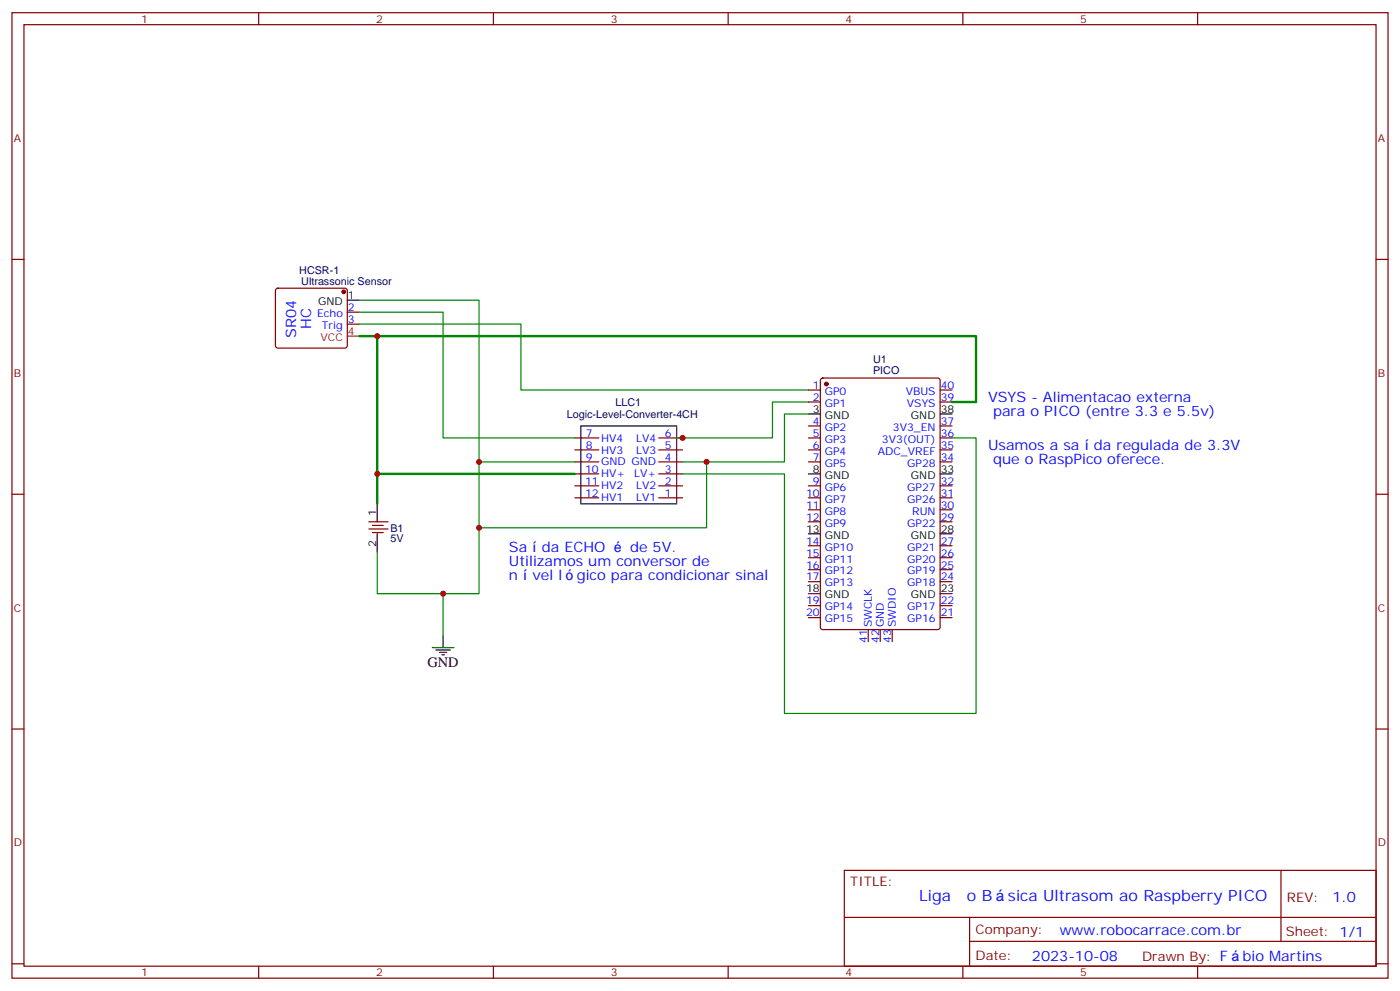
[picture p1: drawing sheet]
<svg xmlns="http://www.w3.org/2000/svg" width="412mm" height="292mm" viewBox="0 0 412 292" stroke-linecap="round" stroke-linejoin="round" font-family="sans-serif">
<g fill="none" stroke="#870000" stroke-width=".35">
<path d="M3.5 3.7h405.4v284.4h-405.4zM7.1 7.3h398.2v277.3h-398.2zM76.2 3.7v3.6M145.3 3.7v3.6M214.5 3.7v3.6M283.6 3.7v3.6M352.8 3.7v3.6M3.5 76.4h3.6M405.3 76.4h3.6M81.4 85.1l.4-.2h19.8l.5 .2 .2 .5v16.2l-.2 .5-.5 .2h-19.8l-.5-.2-.2-.5v-16.2zM102.3 91.9h3.5M102.3 95.5h3.5"/>
<path d="M238.1 114.9h3.6M238.1 118.4h3.6M241.9 111.5l.5-.2h33.8l.7 .5v72.9l-.4 .7h-34.1l-.7-.4v-73zM276.9 114.9h3.6M276.9 118.4h3.6M169.3 129h7.1M169.3 132.5h7.1M169.3 136h7.1M169.3 139.6h7.1M194 129h7.1M194 132.5h7.1M194 136h7.1"/>
<path d="M194 139.6h7.1M238.1 125.4h3.6M238.1 129h3.6M238.1 132.5h3.6M238.1 136h3.6M276.9 125.4h3.6M276.9 129h3.6M276.9 132.5h3.6M276.9 136h3.6M3.5 145.6h3.6M108.7 153.7h5.6M108.7 155.8h5.6"/>
<path d="M109.7 154.7h3.2M109.7 156.8h3.2M169.3 143.1h7.1M169.3 146.6h7.1M194 143.1h7.1M194 146.6h7.1M238.1 143.1h3.6M238.1 146.6h3.6M238.1 150.1h3.6M238.1 153.7h3.6M276.9 143.1h3.6M276.9 146.6h3.6"/>
<path d="M276.9 150.1h3.6M276.9 153.7h3.6M405.3 145.6h3.6M238.1 160.7h3.6M238.1 164.3h3.6M238.1 167.8h3.6M238.1 171.3h3.6M238.1 178.4h3.6M276.9 160.7h3.6M276.9 164.3h3.6M276.9 167.8h3.6M276.9 171.3h3.6"/>
<path d="M276.9 178.4h3.6M238.1 181.9h3.6M255.8 185.4v3.5M259.3 185.4v3.5M262.8 185.4v3.5M276.9 181.9h3.6M3.5 214.7h3.6M405.3 214.7h3.6M248.7 256.3h156.6v28.3h-156.6zM377.3 256.4v20.8M248.7 270.2h156.5M285.6 277.2h119.6"/>
<path d="M285.6 270.2v14.1M3.5 283.8h3.6M76.2 284.6v3.5M145.3 284.6v3.5M214.5 284.6v3.5M283.6 284.6v3.5M352.8 284.6v3.5M405.3 283.8h3.6"/>
</g>
<g fill="#870000" stroke="#870000" stroke-width=".35">
<circle cx="243.4" cy="113.1" r=".53"/>
<circle cx="101.2" cy="85.9" r=".53"/>
</g>
<g fill="none" stroke="#000" stroke-width=".35">
<path d="M102.3 88.4h3.5M171.1 125.4h28.2v23h-28.2zM238.1 121.9h3.6M238.1 139.6h3.6M276.9 121.9h3.6M276.9 139.6h3.6M111.1 148.4v5.3M111.1 157.2v5.3M238.1 157.2h3.6M276.9 157.2h3.6M238.1 174.8h3.6M276.9 174.8h3.6"/>
<path d="M127.4 190.7h6.3M128.4 191.4h4.2M129.5 192.1h2.1M130.2 192.8h.7M130.5 187.2v3.5"/>
</g>
<path d="M102.3 99h3.5" fill="none" stroke="#f00" stroke-width=".35"/>
<path d="M105.8 99h5.3v49.4M111.1 99h176.4v19.4h-7M111.1 139.6h58.2" fill="none" stroke="#008700" stroke-width=".71"/>
<path d="M105.8 88.4h35.3v86.4h-10.6M105.8 91.9h24.7v37.1h38.8M105.8 95.5h47.7v19.4h84.6M238.1 118.4h-10.6v10.6h-28.2M141.1 136h28.2M208.1 136v19.4h-67M238.1 121.9h-7v14.1h-30M280.5 129h7v81.1h-56.4v-70.5h-30M111.1 162.5v12.3h19.4v12.4" fill="none" stroke="#008700" stroke-width=".35"/>
<g fill="#c00">
<circle cx="201.1" cy="129" r=".88"/>
<circle cx="111.1" cy="139.6" r=".88"/>
<circle cx="130.5" cy="174.8" r=".88"/>
<circle cx="141.1" cy="136" r=".88"/>
<circle cx="111.1" cy="99" r=".88"/>
<circle cx="141.1" cy="155.4" r=".88"/>
<circle cx="208.1" cy="136" r=".88"/>
</g>
<g font-size="4.6" fill="#00f">
<text x="270.8" y="265.4">Liga</text>
<text x="284.8" y="265.4">o B</text>
<text x="296.9" y="265.4">sica Ultrasom ao Raspberry PICO</text>
</g>
<g font-size="4.2" fill="#00f">
<text x="87.2" y="99.6" transform="rotate(-90 87.2 99.6)">SR04</text>
<text x="91.6" y="96.8" transform="rotate(-90 91.6 96.8)">HC</text>
<text x="291" y="118.4">VSYS - Alimentacao externa</text>
<text x="292.5" y="122.6">para o PICO (entre 3.3 e 5.5v)</text>
<text x="291" y="132.5">Usamos a sa</text>
<text x="292.5" y="136.7">que o RaspPico oferece.</text>
<text x="322.2" y="132.5">da regulada de 3.3V</text>
<text x="149.9" y="162.5">Sa</text>
<text x="149.9" y="166.7">Utilizamos um conversor de</text>
<text x="159.6" y="162.5">da ECHO</text>
<text x="185.6" y="162.5">de 5V.</text>
<text x="149.9" y="171">n</text>
<text x="156.8" y="171">vel l</text>
<text x="169.9" y="171">gico para condicionar sinal</text>
<text x="392.5" y="265.6">1.0</text>
<text x="312.2" y="275.4">www.robocarrace.com.br</text>
<text x="304" y="283">2023-10-08</text>
<text x="366" y="282.9">bio Martins</text>
</g>
<text font-size="4.2" x="125.9" y="196.4">GND</text>
<g font-size="3.9" fill="#800">
<text x="250.5" y="260.9">TITLE:</text>
<text x="379.1" y="265.6">REV:</text>
<text x="287.4" y="275.1">Company:</text>
<text x="378.7" y="275.7">Sheet: 1/1</text>
<text x="287.4" y="282.8">Date:</text>
<text x="336.4" y="282.9">Drawn By: F</text>
</g>
<g font-size="3.2" fill="#800">
<text x="41.6" y="6.7">1</text>
<text x="110.8" y="6.7">2</text>
<text x="179.9" y="6.7">3</text>
<text x="249.1" y="6.7">4</text>
<text x="318.2" y="6.7">5</text>
<text x="4.1" y="41.8">A</text>
<text x="405.9" y="41.8">A</text>
<text x="4.1" y="111">B</text>
<text x="405.9" y="111">B</text>
<text x="4.1" y="180.1">C</text>
<text x="405.9" y="180.1">C</text>
<text x="4.1" y="249.3">D</text>
<text x="405.9" y="249.3">D</text>
<text x="41.6" y="287.5">1</text>
<text x="110.8" y="287.5">2</text>
<text x="179.9" y="287.5">3</text>
<text x="249.1" y="287.5">4</text>
<text x="318.2" y="287.5">5</text>
</g>
<g font-size="3.2" fill="#000080">
<text x="88.1" y="80.6">HCSR-1</text>
<text x="88.7" y="83.8">Ultrassonic Sensor</text>
<text x="257.2" y="107">U1</text>
<text x="257.2" y="110.2">PICO</text>
<text x="181.3" y="119.5">LLC1</text>
<text x="166.9" y="123.1">Logic-Level-Converter-4CH</text>
<text x="115" y="159.8">5V</text>
<text x="115" y="156.6">B1</text>
</g>
<g font-size="3.2">
<text x="93.7" y="89.8">GND</text>
<text x="102.5" y="88.1">1</text>
<text x="239.5" y="121.6">3</text>
<text x="243" y="123.3">GND</text>
<text x="268.3" y="123.3">GND</text>
<text x="277.1" y="121.6">38</text>
<text x="239.5" y="139.2">8</text>
<text x="243" y="141">GND</text>
<text x="268.3" y="141">GND</text>
<text x="277.1" y="139.2">33</text>
<text x="110.8" y="151.9" transform="rotate(-90 110.8 151.9)">1</text>
<text x="110.8" y="161" transform="rotate(-90 110.8 161)">2</text>
<text x="237.4" y="156.8">13</text>
<text x="243" y="158.6">GND</text>
<text x="268.3" y="158.6">GND</text>
<text x="277.1" y="156.8">28</text>
<text x="237.4" y="174.5">18</text>
<text x="243" y="176.2">GND</text>
<text x="268.3" y="176.2">GND</text>
<text x="277.1" y="174.5">23</text>
</g>
<g font-size="3.2" fill="#00f">
<text x="93.4" y="93.3">Echo</text>
<text x="102.5" y="91.6">2</text>
<text x="102.5" y="95.1">3</text>
<text x="94.8" y="96.9">Trig</text>
<text x="239.5" y="114.5">1</text>
<text x="239.5" y="118">2</text>
<text x="243" y="116.3">GP0</text>
<text x="243" y="119.8">GP1</text>
<text x="266.8" y="116.3">VBUS</text>
<text x="267.2" y="119.8">VSYS</text>
<text x="277.1" y="118">39</text>
<text x="277.1" y="114.5">40</text>
<text x="239.5" y="125.1">4</text>
<text x="277.1" y="125.1">37</text>
<text x="172.6" y="128.6">7</text>
<text x="177.1" y="130">HV4</text>
<text x="187.4" y="130">LV4</text>
<text x="195.8" y="128.6">6</text>
<text x="239.5" y="128.6">5</text>
<text x="243" y="126.9">GP2</text>
<text x="243" y="130.4">GP3</text>
<text x="259.8" y="130.4">3V3(OUT)</text>
<text x="263" y="126.9">3V3_EN</text>
<text x="277.1" y="128.6">36</text>
<text x="172.6" y="132.2">8</text>
<text x="172.6" y="135.7">9</text>
<text x="177.1" y="133.6">HV3</text>
<text x="177.1" y="137.1">GND GND</text>
<text x="187.4" y="133.6">LV3</text>
<text x="195.8" y="135.7">4</text>
<text x="195.8" y="132.2">5</text>
<text x="239.5" y="132.2">6</text>
<text x="239.5" y="135.7">7</text>
<text x="243" y="133.9">GP4</text>
<text x="243" y="137.4">GP5</text>
<text x="258.6" y="133.9">ADC_VREF</text>
<text x="267.2" y="137.4">GP28</text>
<text x="277.1" y="135.7">34</text>
<text x="277.1" y="132.2">35</text>
<text x="172.4" y="139.2">10</text>
<text x="172.4" y="142.7">11</text>
<text x="177.1" y="140.6">HV+</text>
<text x="186.8" y="140.6">LV+</text>
<text x="195.8" y="142.7">2</text>
<text x="195.8" y="139.2">3</text>
<text x="239.5" y="142.7">9</text>
<text x="277.1" y="142.7">32</text>
<text x="172.4" y="146.3">12</text>
<text x="177.1" y="144.1">HV2</text>
<text x="177.1" y="147.7">HV1</text>
<text x="187.4" y="147.7">LV1</text>
<text x="187.4" y="144.1">LV2</text>
<text x="195.8" y="146.3">1</text>
<text x="237.4" y="146.3">10</text>
<text x="237.4" y="149.8">11</text>
<text x="243" y="144.5">GP6</text>
<text x="243" y="148">GP7</text>
<text x="267.2" y="148">GP26</text>
<text x="267.2" y="144.5">GP27</text>
<text x="277.1" y="149.8">30</text>
<text x="277.1" y="146.3">31</text>
<text x="237.4" y="153.3">12</text>
<text x="243" y="151.6">GP8</text>
<text x="243" y="155.1">GP9</text>
<text x="267.2" y="155.1">GP22</text>
<text x="268.7" y="151.6">RUN</text>
<text x="277.1" y="153.3">29</text>
<text x="237.4" y="160.4">14</text>
<text x="277.1" y="160.4">27</text>
<text x="237.4" y="163.9">15</text>
<text x="237.4" y="167.4">16</text>
<text x="243" y="162.1">GP10</text>
<text x="243" y="165.7">GP11</text>
<text x="267.2" y="165.7">GP20</text>
<text x="267.2" y="162.1">GP21</text>
<text x="277.1" y="167.4">25</text>
<text x="277.1" y="163.9">26</text>
<text x="237.4" y="171">17</text>
<text x="243" y="169.2">GP12</text>
<text x="243" y="172.7">GP13</text>
<text x="267.2" y="172.7">GP18</text>
<text x="267.2" y="169.2">GP19</text>
<text x="277.1" y="171">24</text>
<text x="237.4" y="178">19</text>
<text x="243" y="179.8">GP14</text>
<text x="267.2" y="179.8">GP17</text>
<text x="277.1" y="178">22</text>
<text x="237.4" y="181.5">20</text>
<text x="243" y="183.3">GP15</text>
<text x="256.8" y="184.7" transform="rotate(-90 256.8 184.7)">SWCLK</text>
<text x="260.3" y="184.7" transform="rotate(-90 260.3 184.7)">GND</text>
<text x="263.9" y="184.7" transform="rotate(-90 263.9 184.7)">SWDIO</text>
<text x="267.2" y="183.3">GP16</text>
<text x="277.1" y="181.5">21</text>
<text x="255.4" y="189.5" transform="rotate(-90 255.4 189.5)">41</text>
<text x="258.9" y="189.5" transform="rotate(-90 258.9 189.5)">42</text>
<text x="262.5" y="189.5" transform="rotate(-90 262.5 189.5)">43</text>
</g>
<g font-size="3.2" fill="#f00">
<text x="94.4" y="100.4">VCC</text>
<text x="102.5" y="98.6">4</text>
</g>
</svg>
